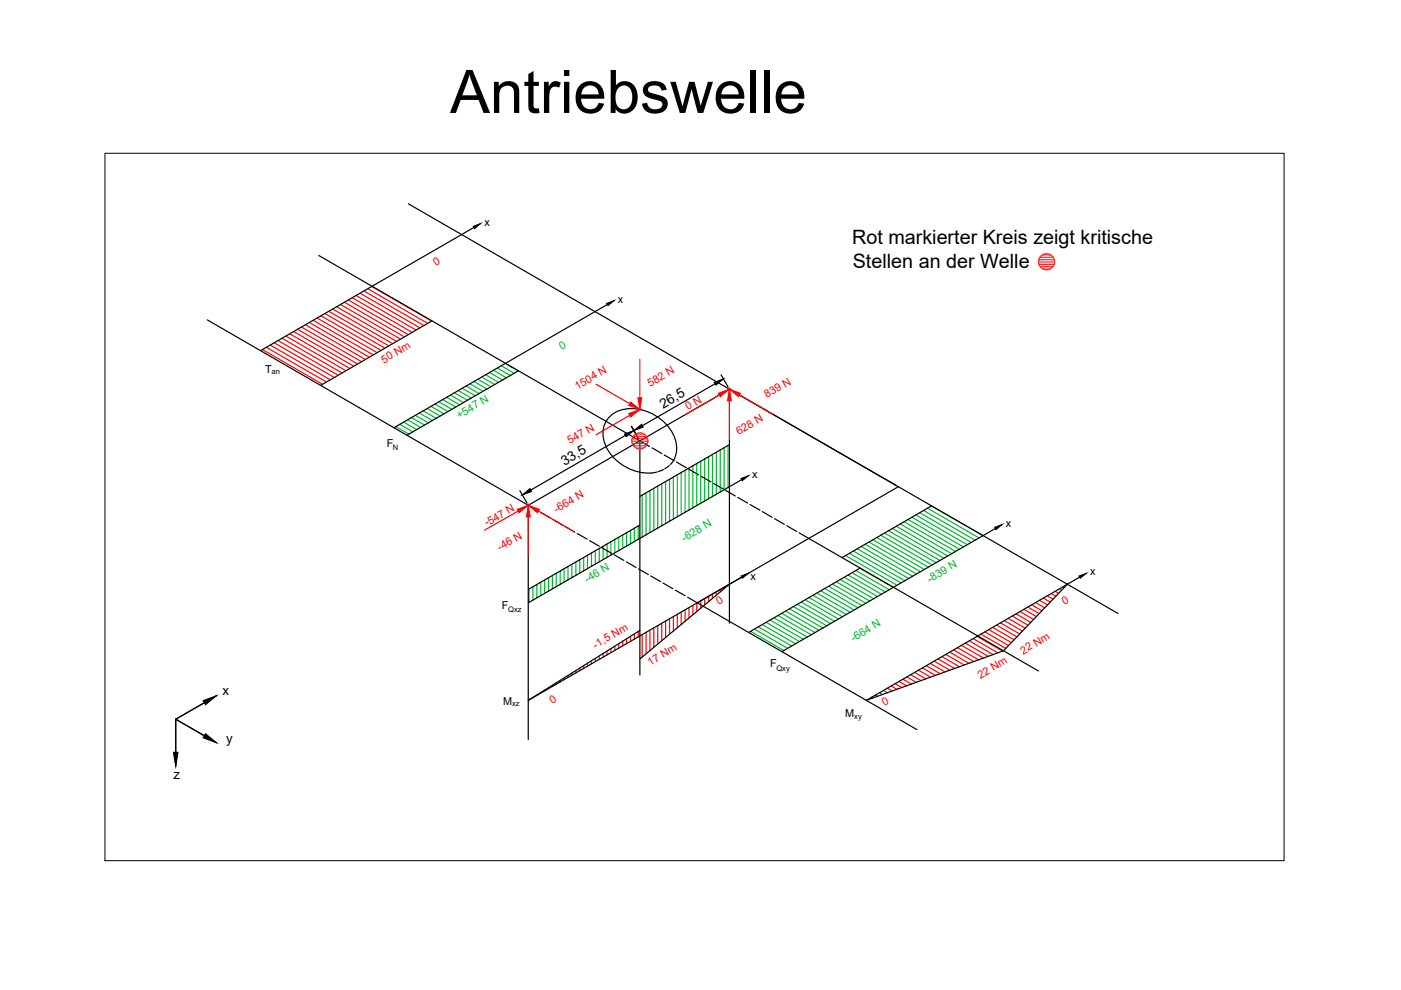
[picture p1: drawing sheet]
<svg xmlns="http://www.w3.org/2000/svg" width="297mm" height="210mm" viewBox="0 0 297 210" stroke-linecap="round" stroke-linejoin="round" font-family="sans-serif">
<!-- layer: 0 -->
<g fill="none" stroke="#000" stroke-width=".25">
<path d="M67.6 54.2l68.1 39.3M86.6 43.2l139.7 80.7M100.5 48.2l-45.2 26.1M43.9 67.8l70.2 40.5M91.6 68l-23.6 13.7M109.9 78.6l-23.6 13.7M128.8 64.6l-45.3 26.1M152.9 79.4l1.5 2.7M132.6 92.3l-20.1 11.6M133.9 90.4l1.5 2.6-1.5-2.6M135.7 93.5l2 1.2M135.7 93.5v49.6"/>
<path d="M138.2 95l2.1 1.2M140.7 99.6l-1.1 .4M140.8 96.5l2.1 1.2M141.9 98.7l-1 .7M142.1 98.5a5.3 5.3 0 0 0 .7-6.3 9.9 9.9 0 0 0-11.6-5.1 5.2 5.2 0 0 0-2.8 7.4 10 10 0 0 0 10.9 5.6M143.4 98l2.1 1.2M146 99.5l2.1 1.2M151.6 81.4l-15.4 8.9M154.7 94.3l-19 10.9M110.2 104l1.5 2.7M114.6 108.6l2.1 1.2M117.2 110.1l2.1 1.2"/>
<path d="M119.8 111.6l2.1 1.2M122.4 113.1l2.1 1.2M125 114.6l2.1 1.2M127.6 116.1l2.1 1.2M130.2 117.6l2.1 1.2M132.8 119.1l2.1 1.2M135.7 111.3l-23.7 13.7M148.6 101l2.1 1.2M151.2 102.5l2.1 1.2M153.8 104l2.1 1.2M156.4 105.5l2.1 1.2M157.3 101.7l-45.3 26.1"/>
<path d="M159 107l2.1 1.2M161.6 108.5l2.1 1.2M164.2 110l2.1 1.2M166.8 111.5l2.1 1.2M169.4 113l50.8 29.3M190.5 103.2l-42.7 24.6M197.5 107.3l-19 10.9M211 112.1l-45.2 26.1M135.4 120.6l2.1 1.2M138 122.1l2.1 1.2M140.6 123.6l2 1.2M143.2 125.1l2.1 1.2"/>
<path d="M145.8 126.6l2 1.2M154.7 132.2v-49.7l-42.7 24.6v49.7M154.7 123.9l-42.7 24.6 23.7-14.8M154.7 123.9l-19 15.8M157.3 122.4l-2.6 1.5M182.4 120.4l-23.7 13.7M226.3 123.9l-42.6 24.6-35.9-20.7M226.3 123.9l-13.5 14.1-29.1 10.5 10.7 6.2M226.3 123.9l10.8 6.2M228.9 122.4l-2.6 1.5M37.3 152.5v10M37.3 152.5l6 3.5"/>
<path d="M43.3 149l-6 3.5M45.9 147.5l-8.6 5 8.6 5"/>
</g>
<g fill="none" stroke="#00b82e" stroke-width=".25">
<path d="M145.3 99.7v8.9M146.1 99.2v8.9M146.9 98.7v9M147.7 98.3v8.9M148.6 97.8v8.9M149.4 97.3v8.9M150.2 96.8v9M151.1 96.4v8.9M151.9 95.9v8.9M152.7 95.4v8.9M153.5 94.9v8.9M154.4 94.5v8.9"/>
<path d="M121.2 119.6v2.9M122.1 119.2v2.8M122.9 118.7v2.8M123.7 118.2v2.8M124.6 117.7v2.9M125.4 117.2v2.9M126.2 116.8v2.8M127 116.3v2.8M127.9 115.8v2.8M128.7 115.3v2.9M129.5 114.9v2.8M130.4 114.4v2.8"/>
<path d="M131.2 113.9v2.8M132 113.4v2.9M132.8 113v2.8M133.7 112.5v2.8M134.5 112v2.8M135.3 111.5v2.8M136.2 105v8.9M137 104.5v8.9M137.8 104v8.9M138.6 103.5v8.9M139.5 103v9M140.3 102.6v8.9"/>
<path d="M141.1 102.1v8.9M142 101.6v8.9M142.8 101.1v9M143.6 100.7v8.9M144.4 100.2v8.9M179.3 117.8l10.9 6.3M180.1 117.3l10.9 6.3M180.9 116.8l10.9 6.3M181.8 116.4l10.9 6.2M182.6 115.9l10.9 6.3M183.4 115.4l10.9 6.3M184.2 114.9l10.9 6.3"/>
<path d="M185.1 114.4l10.9 6.3M185.9 114l10.9 6.3M186.7 113.5l10.9 6.3M187.5 113l11 6.3M188.4 112.5l10.9 6.3M189.2 112l10.9 6.3M190 111.6l10.9 6.3M190.9 111.1l10.9 6.3M191.7 110.6l10.9 6.3M192.5 110.1l10.9 6.3M193.3 109.7l10.9 6.3M194.2 109.2l10.9 6.3"/>
<path d="M195 108.7l10.9 6.3M195.8 108.2l10.9 6.3M196.6 107.7l11 6.4M197.5 107.3l10.9 6.3M112.2 124.9v2.8M113 124.4v2.8M113.8 123.9v2.9M114.6 123.5v2.8M115.5 123v2.8M116.3 122.5v2.8M117.1 122v2.8M117.9 121.5v2.9"/>
<path d="M118.8 121.1v2.8M119.6 120.6v2.8M120.4 120.1v2.8M159.2 133.9l7 4M160 133.4l7 4.1M160.9 133l7 4M161.7 132.5l7 4M162.5 132l7 4M163.4 131.5l6.9 4.1M164.2 131l7 4.1M165 130.6l7 4M165.8 130.1l7 4"/>
<path d="M166.7 129.6l6.9 4M167.5 129.1l7 4.1M168.3 128.7l7 4M169.1 128.2l7 4M170 127.7l6.9 4M170.8 127.2l7 4M171.6 126.8l7 4M172.5 126.3l6.9 4M173.3 125.8l7 4M174.1 125.3l7 4M174.9 124.8l7 4.1M175.8 124.4l6.9 4"/>
<path d="M176.6 123.9l7 4M177.4 123.4l7 4M178.3 122.9l6.9 4M179.1 122.5l6.9 4M179.9 122l7 4M180.7 121.5l7 4M181.6 121l6.9 4M182.4 120.5l7 4.1"/>
</g>
<!-- layer: Momente -->
<g fill="none" stroke="#f00" stroke-width=".25">
<path d="M55.7 74.1l12.5 7.3M56.5 73.6l12.5 7.3M57.3 73.2l12.6 7.2M58.1 72.7l12.6 7.2M59 72.2l12.5 7.3M59.8 71.7l12.6 7.3M60.6 71.3l12.6 7.2M61.4 70.8l12.6 7.2M62.3 70.3l12.5 7.2M63.1 69.8l12.6 7.3M63.9 69.3l12.6 7.3M64.8 68.9l12.5 7.2"/>
<path d="M65.6 68.4l12.5 7.2M66.4 67.9l12.6 7.2M67.2 67.4l12.6 7.3M68.1 67l12.5 7.2M68.9 66.5l12.6 7.2M69.7 66l12.6 7.2M70.5 65.5l12.6 7.3M71.4 65l12.5 7.3M72.2 64.6l12.6 7.2M73 64.1l12.6 7.2M73.9 63.6l12.5 7.3M74.7 63.1l12.5 7.3"/>
<path d="M75.5 62.7l12.6 7.2M76.3 62.2l12.6 7.2M77.2 61.7l12.5 7.2M78 61.2l12.6 7.3M78.8 60.7l12.6 7.3M126.2 139.6v.7M127 139.1v.7M127.9 138.5v.8M128.7 138v.9M129.5 137.5v.9M130.4 137v.9M131.2 136.5v.9"/>
<path d="M132 135.9v1M132.8 135.4v1.1M133.7 134.9v1.1M134.5 134.4v1.1M135.3 133.9v1.1M136.2 134.6v4.7M137 134.1v4.5M137.8 133.6v4.3M138.6 133.1v4.1M139.5 132.6v4M140.3 132.2v3.7M141.1 131.7v3.5"/>
<path d="M142 131.2v3.3M142.8 130.7v3.1M143.6 130.2v2.9M144.4 129.8v2.6M145.3 129.3v2.4M146.1 128.8v2.2M146.9 128.3v2M147.7 127.9v1.8M148.6 127.4v1.6M149.4 126.9v1.4M150.2 126.4v1.2M151.1 125.9v1"/>
<path d="M151.9 125.5v.7M152.7 125v.5M153.5 124.5v.3M154.4 124v.1M198.9 139.7l3.5 2M199.7 139.2l3.7 2.2M200.5 138.8l3.9 2.2M201.4 138.3l4.1 2.3M202.2 137.8l4.3 2.5M203 137.3l4.5 2.6M203.8 136.8l4.7 2.7M204.7 136.4l4.8 2.8"/>
<path d="M205.5 135.9l5.1 2.9M206.3 135.4l5.3 3M207.2 134.9l5.4 3.2M208 134.5l5.2 3M208.8 134l5 2.9M209.6 133.5l4.8 2.8M210.5 133l4.5 2.6M211.3 132.5l4.3 2.5M212.1 132.1l4.1 2.3M212.9 131.6l3.9 2.2M213.8 131.1l3.6 2.1M214.6 130.6l3.4 2"/>
<path d="M215.4 130.2l3.2 1.8M216.3 129.7l2.8 1.6M217.1 129.2l2.6 1.5M217.9 128.7l2.4 1.4M218.7 128.2l2.2 1.3M219.6 127.8l1.9 1.1M220.4 127.3l1.7 1M221.2 126.8l1.5 .8M222 126.3l1.3 .7M222.9 125.8l1 .6M223.7 125.4l.8 .4M224.5 124.9l.6 .3"/>
<path d="M225.4 124.4l.2 .2M226.2 123.9v.1M112.2 148.4h.1M113 147.9h.1M113.8 147.4v.1M114.6 146.8v.2M115.5 146.3v.2M116.3 145.8v.2M117.1 145.3v.2M117.9 144.8v.3M118.8 144.3v.3M119.6 143.7v.4"/>
<path d="M120.4 143.2v.4M121.2 142.7v.5M122.1 142.2v.5M122.9 141.7v.5M123.7 141.1v.6M124.6 140.6v.7M125.4 140.1v.7M184 148.3h.1M184.8 147.8l.3 .2M185.6 147.3l.5 .3M186.5 146.9l.6 .3M187.3 146.4l.8 .5"/>
<path d="M188.1 145.9l1.1 .6M189 145.4l1.2 .7M189.8 145l1.4 .8M190.6 144.5l1.6 .9M191.4 144l1.8 1M192.3 143.5l2 1.2M193.1 143.1l2.2 1.2M193.9 142.6l2.4 1.3M194.7 142.1l2.6 1.5M195.6 141.6l2.7 1.6M196.4 141.1l2.9 1.7M197.2 140.7l3.2 1.8"/>
<path d="M198.1 140.2l3.3 1.9"/>
</g>
<g fill="none" stroke="#00b82e" stroke-width=".25">
<path d="M102.1 79.9l2.8 1.6M103 79.5l2.7 1.6M103.8 79l2.7 1.6M104.6 78.5l2.8 1.6M105.4 78l2.8 1.6M106.3 77.5l2.7 1.6M107.1 77.1l2.8 1.6M83.9 90.5l2.8 1.5M84.8 90l2.7 1.6M85.6 89.5l2.8 1.6M86.4 89l2.8 1.6M87.2 88.5l2.8 1.6"/>
<path d="M88.1 88.1l2.7 1.5M88.9 87.6l2.8 1.6M89.7 87.1l2.8 1.6M90.6 86.6l2.7 1.6M91.4 86.2l2.7 1.5M92.2 85.7l2.8 1.6M93 85.2l2.8 1.6M93.9 84.7l2.7 1.6M94.7 84.2l2.8 1.6M95.5 83.8l2.8 1.6M96.3 83.3l2.8 1.6M97.2 82.8l2.7 1.6"/>
<path d="M98 82.3l2.8 1.6M98.8 81.8l2.8 1.6M99.7 81.4l2.7 1.6M100.5 80.9l2.7 1.6M101.3 80.4l2.8 1.6"/>
</g>
<!-- layer: Koordinatensystem -->
<path d="M75.7 129.3v8.3M75.7 129.3l5 2.9M80.7 126.4l-5 2.9M82.9 125.2l-7.2 4.1 7.2 4.1" fill="none" stroke="#fff" stroke-width=".25"/>
<g fill="#fff" stroke="#fff" stroke-width=".21">
<path d="M80.5 126.1l2.4-.9-2 1.6z"/>
<path d="M80.9 131.8l2 1.6-2.4-.8z"/>
<path d="M75.3 135.1h.8l-.4 2.5z"/>
</g>
<g fill="#f00" stroke="#f00" stroke-width=".21">
<path d="M154.7 82.5l2.3 .9-.4 .7z"/>
<path d="M109.7 108l2.3-.9-1.9 1.6z"/>
<path d="M112 107.1l2.4 .9-.5 .7z"/>
<path d="M112 107.1l.4 2.5h-.8z"/>
<path d="M154.7 82.5l.4 2.5h-.9z"/>
<path d="M133.7 85.2l2 1.6-2.4-.9z"/>
<path d="M133.3 87.7l2.4-.9-2 1.6z"/>
<path d="M135.2 84.3h.9l-.4 2.5z"/>
<path d="M152.3 83.4l2.4-.9-2 1.6z"/>
</g>
<path d="M126.4 81.5l7.1 4.1M133.5 88.1l-7.1 4.1M152.5 83.8l-7.1 4M154.7 85v8.2M156.8 83.8l7.1 4M109.9 108.4l-7.2 4M112 109.6v8.2M114.2 108.4l7.1 4.1" fill="none" stroke="#f00" stroke-width=".25"/>
<!-- layer: 0 -->
<g fill="#000" stroke="#000" stroke-width=".21">
<path d="M100.3 48l1.6-.6-1.3 1.1zM128.6 64.3l1.6-.6-1.3 1.1zM132.4 92l2-.7-1.6 1.3zM134.4 91.3l1.6-1.3 .4 .6zM151.4 81.1l2-.8-1.6 1.4zM110.8 104.9l1.6-1.3 .3 .6zM157.1 101.5l1.6-.6-1.3 1zM210.9 111.8l1.6-.6-1.3 1.1zM157.1 122.1l1.6-.6-1.3 1.1zM228.8 122.1l1.5-.6-1.3 1.1zM36.8 159.5h.9l-.4 3zM43.1 148.6l2.8-1.1-2.3 1.9z"/>
<path d="M43.6 155.6l2.3 1.9-2.8-1.1z"/>
</g>
<path d="M135.7 76.1v8.2" fill="none" stroke="#f00" stroke-width=".21"/>
<!-- layer: 0 -->
<path d="M22.3 32.5h250v150h-250z" fill="none" stroke="#000" stroke-width=".21"/>
<g fill="none" stroke="#ed1f24" stroke-width=".25">
<path d="M220.2 55.5h3.4M220.2 55.1h3.3M220.3 56.1h3.2M220.5 54.6h2.8M220.6 56.5h2.7M221 54h1.8M221.2 57.1h1.4M133.9 93.5h3.5M134 93h3.3M134 94h3.3M134.2 92.5h2.9M134.3 94.5h2.7"/>
<path d="M134.8 92h1.8M134.9 95h1.5"/>
<circle cx="221.9" cy="55.5" r="1.7"/>
<circle cx="135.7" cy="93.5" r="1.7"/>
</g>
<text font-size="12.7" x="95.4" y="23.9">Antriebswelle</text>
<g font-size="4.2">
<text x="180.7" y="51.8">Rot markierter Kreis zeigt kritische</text>
<text x="180.8" y="56.8">Stellen an der Welle</text>
</g>
<g font-size="2.9">
<text x="140.6" y="86.7" transform="rotate(-30 140.6 86.7)">26,5</text>
<text x="119.7" y="98.7" transform="rotate(-30 119.7 98.7)">33,5</text>
</g>
<g font-size="2.8">
<text x="47.2" y="147.3">x</text>
<text x="48" y="157.5">y</text>
<text x="36.8" y="165.1">z</text>
</g>
<g font-size="2.3">
<text x="102.7" y="47.8">x</text>
<text x="131" y="64.1">x</text>
<text x="56.2" y="79.1">T</text>
<text x="82" y="94.9">F</text>
<text x="159.5" y="101.3">x</text>
<text x="213.2" y="111.6">x</text>
<text x="159.1" y="123">x</text>
<text x="231.1" y="121.9">x</text>
<text x="106.4" y="129.1">F</text>
<text x="163.3" y="141.4">F</text>
<text x="106.7" y="149.5">M</text>
<text x="179.2" y="151.9">M</text>
</g>
<g font-size="2.3" fill="#f00">
<text x="92.4" y="56.3" transform="rotate(-31 92.4 56.3)">0</text>
<text x="81.4" y="77.1" transform="rotate(-31 81.4 77.1)">50 Nm</text>
<text x="122.4" y="82.6" transform="rotate(-30 122.4 82.6)">1504 N</text>
<text x="137.8" y="82" transform="rotate(-30 137.8 82)">582 N</text>
<text x="145.8" y="87" transform="rotate(-30 145.8 87)">0 N</text>
<text x="162.6" y="84.5" transform="rotate(-30 162.6 84.5)">839 N</text>
<text x="120.8" y="94.2" transform="rotate(-30 120.8 94.2)">547 N</text>
<text x="156.6" y="92.2" transform="rotate(-30 156.6 92.2)">628 N</text>
<text x="103.2" y="111.6" transform="rotate(-30 103.2 111.6)">-547 N</text>
<text x="118" y="108.7" transform="rotate(-30 118 108.7)">-664 N</text>
<text x="106" y="116.8" transform="rotate(-30 106 116.8)">-46 N</text>
<text x="152.4" y="128.2" transform="rotate(-30 152.4 128.2)">0</text>
<text x="225.7" y="128.2" transform="rotate(-31 225.7 128.2)">0</text>
<text x="126.3" y="137.5" transform="rotate(-31 126.3 137.5)">-1,5 Nm</text>
<text x="137.8" y="141.1" transform="rotate(-31 137.8 141.1)">17 Nm</text>
<text x="207.9" y="143.9" transform="rotate(-31 207.9 143.9)">22 Nm</text>
<text x="216.9" y="138.8" transform="rotate(-31 216.9 138.8)">22 Nm</text>
<text x="117.1" y="149.2" transform="rotate(-31 117.1 149.2)">0</text>
<text x="187.5" y="149.6" transform="rotate(-31 187.5 149.6)">0</text>
</g>
<g font-size="2.3" fill="#00b82e">
<text x="119.1" y="74.1" transform="rotate(-31 119.1 74.1)">0</text>
<text x="97.4" y="88.8" transform="rotate(-31 97.4 88.8)">+547 N</text>
<text x="145.1" y="114.9" transform="rotate(-31 145.1 114.9)">-628 N</text>
<text x="124.5" y="123.5" transform="rotate(-31 124.5 123.5)">-46 N</text>
<text x="197.1" y="123.6" transform="rotate(-31 197.1 123.6)">-839 N</text>
<text x="180.9" y="136.1" transform="rotate(-31 180.9 136.1)">-664 N</text>
</g>
<g font-size="1.6">
<text x="57.6" y="79.3">an</text>
<text x="83.3" y="95.4">N</text>
<text x="107.7" y="129.8">Qxz</text>
<text x="164.6" y="142.3">Qxy</text>
<text x="108.6" y="149.7">xz</text>
<text x="181.1" y="152.5">xy</text>
</g>
</svg>
